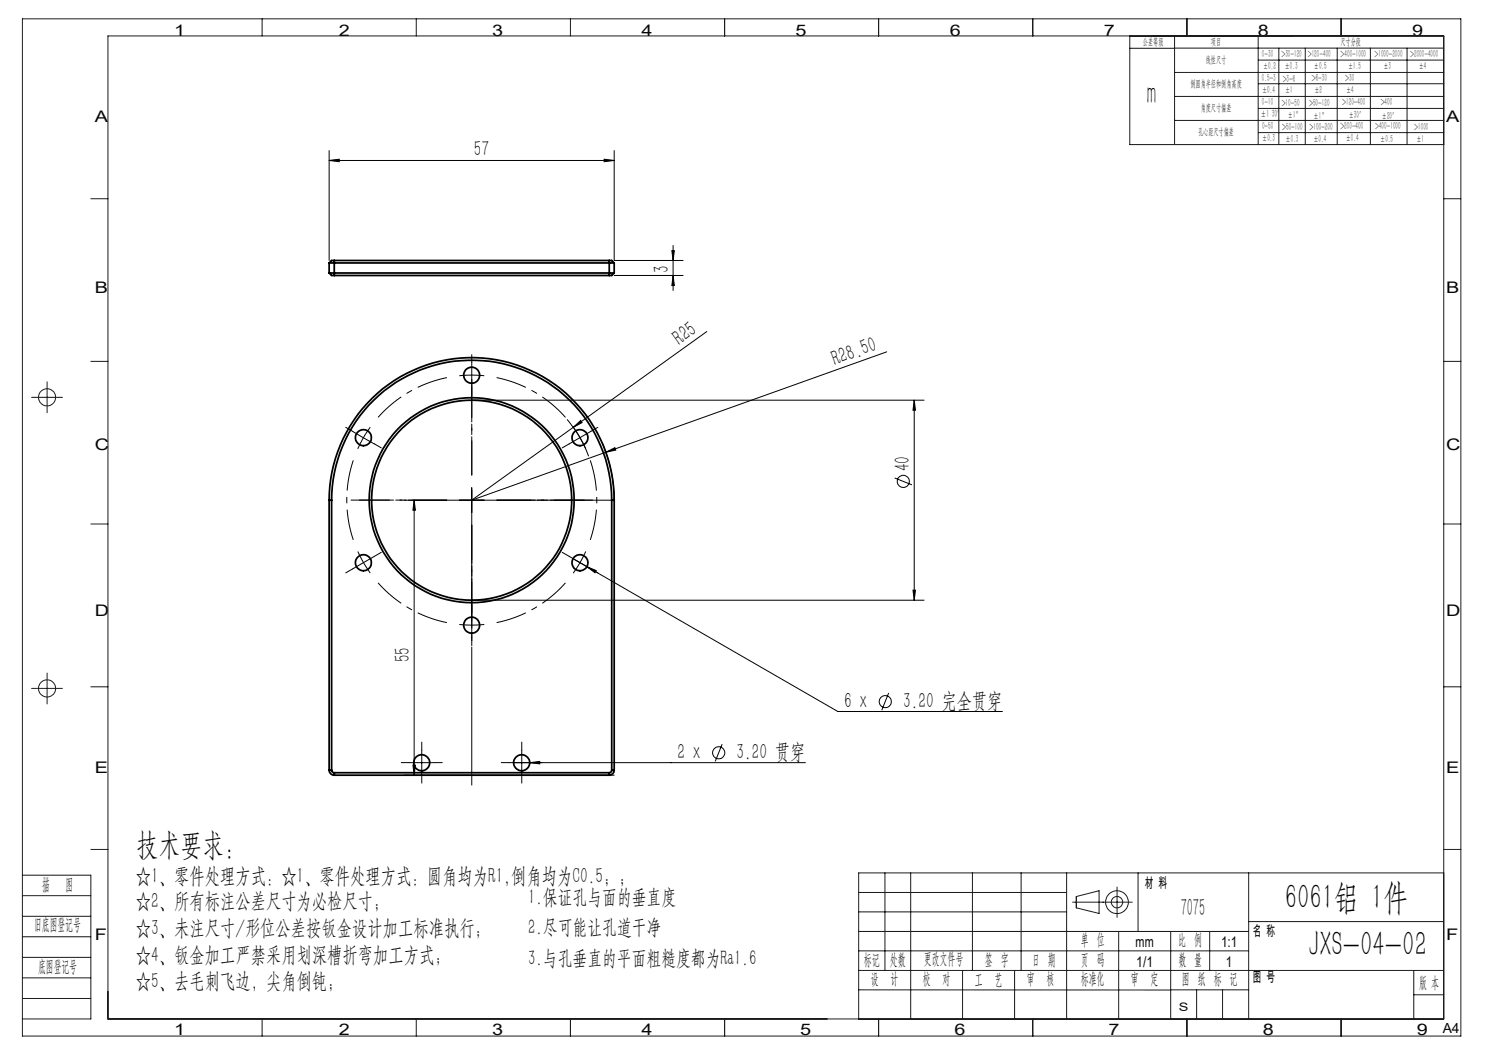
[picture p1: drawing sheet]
<svg xmlns="http://www.w3.org/2000/svg" width="297mm" height="210mm" viewBox="0 0 297 210" stroke-linecap="round" stroke-linejoin="round" font-family="sans-serif">
<g fill="none" stroke="#000" stroke-width=".2">
<path d="M65.8 32.1l2-.3v.5zM65.8 30.1v22M65.8 32.1h57M120.8 31.8l2 .3-2 .2zM122.8 30.1v22h13.8M122.8 55.1h13.8M134.4 50.1h.5l-.3 2zM134.6 55.1l.3 2h-.5zM134.6 49.1v9M141.4 66.3l-47.1 33.7 26.9-9.6M177.3 70.4l-56.1 20M70.5 86.3l2.2 1.3"/>
<path d="M72.7 87.6l-1.2 2.2M72.7 87.6l2.2 1.2M74 85.4l-1.3 2.2M94.3 80h90.5M94.3 97.5v5M113.4 83.9a24.7 24.7 0 0 1 4.3 7.4M114.7 85.5l1.4-1.4 .3 .4zM120.4 88.6a29 29 0 0 1 2.4 11.4h-42M121.2 90.4l1.8-.9 .2 .5zM178.9 95.6l3.5 1.4M182.8 80l.3 2h-.5zM182.8 80v40"/>
<path d="M82.8 100l.3 2.1h-.5zM82.8 100v55M114.6 111.8l53 30.5h32.9M117.4 113.3l1.8 .8-.2 .4zM182.6 118h.5l-.3 2zM94.3 120h90.5M177.7 138.6l-1.3 3.5M80.8 155h42M81.8 152.5h5.1M82.6 153h.5l-.3 2zM84.3 150v5M101.8 152.5h59.3"/>
<path d="M104.4 150v5M105.9 152.5l2.1-.2v.5zM144.4 148.8l-1.3 3.5"/>
<circle cx="180.7" cy="96.3" r="1.22"/>
<circle cx="143.7" cy="150.6" r="1.22"/>
<circle cx="177" cy="140.3" r="1.21"/>
</g>
<path d="M94.4 75l-2.5 .1M94.4 75l2.5 .1M116 87.5l-1.4-2.1M116 87.5l1.1 2.2M72.7 112.5l1.4 2.1M72.7 112.5l-1.1-2.2M116 112.5l1.1-2.2M116 112.5l-1.4 2.1M94.4 125l2.5-.1M94.4 125l-2.5-.1" fill="none" stroke="#000" stroke-width=".2" stroke-dasharray="30.5 1.3 1.3 1.3" stroke-linecap="butt"/>
<path d="M89.4 75.5a25 25 0 0 0-13.8 8M70.7 92.1a25 25 0 0 0 0 15.9M113.1 83.5a25 25 0 0 0-13.8-8M75.6 116.6a25 25 0 0 0 13.8 7.9M118.1 108a25 25 0 0 0 0-15.9M99.3 124.5a25 25 0 0 0 13.8-7.9" fill="none" stroke="#000" stroke-width=".2" stroke-dasharray="30.5 1.3 1.3 1.3" stroke-dashoffset="24.3" stroke-linecap="butt"/>
<g fill="none" stroke="#191924" stroke-width=".2">
<path d="M4.5 3.8h287.7v203.4h-287.7zM52.4 3.8v3.4M83.3 3.8v3.4M114.1 3.8v3.4M144.9 3.8v3.4M175.7 3.8v3.4M206.6 3.8v3.4M226 7.2v21.7h62.7M226 9.7h8.9M234.9 7.2v21.7M234.9 9.6h53.8M234.9 14.5h53.8"/>
<path d="M234.9 19.3h53.8M237.4 3.8v3.4M251.6 7.2v21.7M251.7 12h37M251.7 16.7h37M255.8 9.6v19.3M261.1 9.6v19.3M267.4 9.6v19.3M268.2 3.8v3.4M274.1 9.6v7.2M274.1 16.9v12M281.4 9.6v7.2"/>
<path d="M281.4 16.9v12M18.2 39.7h3.4M234.9 24.1h53.8M251.7 21.7h37M251.7 26.5h37M288.7 39.7h3.5M6.3 79.5h6.2M9.4 76.4v6.1M18.2 72.3h3.4M288.7 72.3h3.5M18.2 104.8h3.4M288.7 104.8h3.5"/>
<path d="M6.3 137.7h6.2M9.4 134.6v6.2M18.2 137.4h3.4M288.7 137.4h3.5M4.5 175h13.7v28.8h-13.7M4.5 179.1h13.7M18.2 169.9h3.4M171.7 178.5h41.6M177 174.6v19.5M182.1 174.6v29.2M194.5 174.6v19.5M204.2 174.6v19.5"/>
<path d="M213.3 174.6v29.2M215.3 179.3l4.5-1.2v4.6l-4.5-1.1zM223.4 177.4v6.1M227.6 174.6v11.7M249.7 174.6v29.2M288.7 174.6h-117v29.2h117M288.7 169.9h3.5M4.5 191.5h13.7M4.5 183.3h13.7M4.5 187.4h13.7M4.5 195.6h13.7M4.5 199.7h13.7"/>
<path d="M171.7 194.1h117M171.7 198h62.4M171.7 190.2h78M171.7 182.4h41.6M171.7 186.3h78M192.5 194.1v9.7M202.9 194.1v9.7M214.5 180.4h11.9M223.7 186.3v17.5M234.1 198h15.6M234.1 186.3v17.5M239.3 198v5.8"/>
<path d="M241.9 186.3v7.8M244.5 198v5.8M249.7 184.3h39M282.8 194.1v9.7M282.8 199h5.9M52.4 203.8v3.4M83.3 203.8v3.4M114.1 203.8v3.4M144.9 203.8v3.4M175.7 203.8v3.4M206.6 203.8v3.4M237.4 203.8v3.4"/>
<path d="M268.2 203.8v3.4M288.7 203.8h-267.1v-196.6h267.1v196.6"/>
<circle cx="9.4" cy="79.5" r="1.71"/>
<circle cx="9.4" cy="137.7" r="1.71"/>
<circle cx="223.4" cy="180.4" r="2.28"/>
<circle cx="223.4" cy="180.4" r="1.14"/>
</g>
<path d="M94.4 157v-59" fill="none" stroke="#000" stroke-width=".2" stroke-dasharray="30.5 1.3 1.3 1.3" stroke-dashoffset="2.9"/>
<g fill="none" stroke="#000" stroke-width=".2" stroke-dasharray="30.5 1.3 1.3 1.3">
<path d="M94.4 75v-2.5M94.4 75v2.5M94.4 72.5v-1.6M94.4 77.5v1.6M70.5 86.3l-1.3-.8M74.9 88.8l1.4 .8M113.8 88.8l-1.3 .8M116 87.5l2.2-1.2M116 87.5l-2.2 1.3M118.2 86.3l1.4-.8M70.5 113.8l-1.3 .8M72.7 112.5l-2.2 1.3"/>
<path d="M72.7 112.5l2.2-1.2M74.9 111.3l1.4-.8M94.4 100v-2.5M94.4 100h-2.5M94.4 100v2.5M94.4 100h2.5M113.8 111.3l-1.3-.8M116 112.5l2.2 1.3M116 112.5l-2.2-1.2M118.2 113.8l1.4 .8M94.4 125v2.5M94.4 125v-2.5"/>
<path d="M94.4 127.5v1.6M94.4 122.5v-1.6M81.9 152.5h-1.6M84.4 150v-1.6M84.4 155v1.6M86.9 152.5h1.6M101.9 152.5h-1.6M104.4 150v-1.6M104.4 155v1.6M106.9 152.5h1.6"/>
</g>
<path d="M94.4 95v-19.1M89.4 100h-19.2M94.4 105v19.2M99.4 100h19.1" fill="none" stroke="#000" stroke-width=".2" stroke-dasharray="30.5 1.3 1.3 1.3" stroke-dashoffset="22.8"/>
<path d="M94.4 95v-17.5M89.4 100h-17.5M94.4 105v17.5M99.4 100h17.5" fill="none" stroke="#000" stroke-width=".2" stroke-dasharray="30.5 1.3 1.3 1.3" stroke-dashoffset="23.6"/>
<g fill="#000">
<path d="M114.7 85.5l1.4-1.4 .3 .4zM121.2 90.4l1.8-.9 .2 .5z"/>
<path d="M120.8 31.8l2 .3-2 .2zM65.8 32.1l2-.3v.5z"/>
<path d="M134.6 55.1l.3 2h-.5zM134.4 50.1h.5l-.3 2z"/>
<path d="M182.8 80l.3 2h-.5zM182.6 118h.5l-.3 2zM82.8 100l.3 2.1h-.5zM82.6 153h.5l-.3 2z"/>
<path d="M117.4 113.3l1.6 1.2 .2-.4zM105.9 152.5l2.1 .3v-.5z"/>
</g>
<g fill="none" stroke="#000" stroke-width=".35">
<path d="M65.8 54.6h57M65.8 52.6h57M65.8 54.6l.5 .5h.6M65.8 52.6v2M66.9 52.1h-.6l-.5 .5M66.9 52.1v3M66.9 55.1h54.9M66.9 52.1h54.9M121.8 52.1h.5l.5 .5M121.8 52.1v3M122.8 54.6l-.5 .5h-.5M122.8 52.6v2"/>
<path d="M65.8 100a28.5 28.5 0 0 1 28.5-28.5 28.5 28.5 0 0 1 28.5 28.5M65.8 100v54M65.8 100h.5M66.3 100a28 28 0 0 1 28-27.9 28 28 0 0 1 28 27.9M66.3 100v54M122.3 100h.5M122.3 100v54M122.8 100v54M65.8 154a1.02 1.02 0 0 0 1.1 1M65.8 154h.5M66.3 154l.3 .5h.3M66.9 154.5v.5"/>
<path d="M66.9 154.5h54.9M66.9 155h54.9M121.8 154.5v.5M122.3 154l-.1 .4-.4 .1M122.3 154h.5M122.8 154a.96 .96 0 0 1-1 1"/>
<circle cx="94.3" cy="75.1" r="1.59"/>
<circle cx="72.7" cy="87.5" r="1.6"/>
<circle cx="116" cy="87.5" r="1.59"/>
<circle cx="72.7" cy="112.5" r="1.6"/>
<circle cx="94.3" cy="100" r="20.5"/>
<circle cx="94.3" cy="100" r="20"/>
<circle cx="116" cy="112.6" r="1.59"/>
<circle cx="94.3" cy="125" r="1.59"/>
<circle cx="84.3" cy="152.6" r="1.6"/>
<circle cx="104.3" cy="152.6" r="1.6"/>
</g>
<g font-size="7.1">
<text x="257" y="181.8">6061铝 1件</text>
<text x="261.7" y="191.1">JXS-04-02</text>
</g>
<text font-size="6.3" fill="#0a0605" x="229.4" y="20.8">m</text>
<text font-size="6.3" x="27.3" y="170.9">技术要求：</text>
<text font-size="5" fill="#0a0605" x="236.1" y="183.2">7075</text>
<g font-size="4.4">
<text x="94.8" y="31.2">57</text>
<text x="133.8" y="54.7" transform="rotate(-90 133.8 54.7)">3</text>
<text x="135.9" y="69.2" transform="rotate(-36 135.9 69.2)">R25</text>
<text x="167" y="73.2" transform="rotate(-20 167 73.2)">R28.50</text>
<text x="182" y="94.3" transform="rotate(-90 182 94.3)">40</text>
<text x="82" y="132.5" transform="rotate(-90 82 132.5)">55</text>
<text x="168.8" y="141.6">6 x</text>
<text x="180.6" y="141.6">3.20 完全贯穿</text>
<text x="135.5" y="151.8">2 x</text>
<text x="147.3" y="151.8">3.20 贯穿</text>
<text x="27.2" y="176.7">☆1、零件处理方式：☆1、零件处理方式：圆角均为R1,倒角均为C0.5；；</text>
</g>
<g font-size="4.4" fill="#0a0605">
<text x="27.2" y="181.7">☆2、所有标注公差尺寸为必检尺寸；</text>
<text x="27.2" y="187">☆3、未注尺寸/形位公差按钣金设计加工标准执行；</text>
<text x="27.2" y="192.3">☆4、钣金加工严禁采用划深槽折弯加工方式；</text>
<text x="27.2" y="197.7">☆5、去毛刺飞边，尖角倒钝；</text>
</g>
<g font-size="4.2">
<text x="105.6" y="180.8">1.保证孔与面的垂直度</text>
<text x="105.6" y="186.9">2.尽可能让孔道干净</text>
<text x="105.6" y="192.9">3.与孔垂直的平面粗糙度都为Ra1.6</text>
</g>
<g font-size="3.4" fill="#0a0605">
<text x="8.4" y="178">描</text>
<text x="13.1" y="178">图</text>
<text x="6.8" y="186">旧底图登记号</text>
<text x="7.6" y="194.4">底图登记号</text>
</g>
<g font-size="3.3" fill="#0a0605">
<text x="216.2" y="189">单 位</text>
<text x="235.7" y="189">比 例</text>
<text x="172.8" y="192.9">标记</text>
<text x="174.2" y="196.7">设</text>
<text x="178" y="192.9">处数</text>
<text x="178.1" y="196.7">计</text>
<text x="184.6" y="196.8">校</text>
<text x="184.8" y="192.9">更改文件号</text>
<text x="188.5" y="196.8">对</text>
<text x="195" y="196.9">工</text>
<text x="197" y="192.9">签 字</text>
<text x="198.9" y="196.9">艺</text>
<text x="205.4" y="196.8">审</text>
<text x="206.4" y="192.9">日 期</text>
<text x="209.3" y="196.8">核</text>
<text x="216.2" y="196.8">标准化</text>
<text x="216.2" y="193">页 码</text>
<text x="226.2" y="196.8">审</text>
<text x="230.1" y="196.8">定</text>
<text x="235.7" y="192.9">数 量</text>
<text x="236.4" y="196.8">图 纸 标 记</text>
<text x="283.8" y="197.5">版 本</text>
</g>
<g font-size="3.2" fill="#0a0605">
<text x="34.9" y="7.2">1</text>
<text x="67.8" y="7.2">2</text>
<text x="98.4" y="7.1">3</text>
<text x="128.3" y="7.2">4</text>
<text x="159.1" y="7.1">5</text>
<text x="190" y="7.1">6</text>
<text x="220.8" y="7.2">7</text>
<text x="251.6" y="7.1">8</text>
<text x="282.4" y="7.1">9</text>
<text x="19" y="24.3">A</text>
<text x="289.2" y="24.3">A</text>
<text x="19" y="58.6">B</text>
<text x="289.2" y="58.6">B</text>
<text x="19" y="90">C</text>
<text x="289.2" y="90">C</text>
<text x="19" y="123.1">D</text>
<text x="289.2" y="123.1">D</text>
<text x="19" y="154.6">E</text>
<text x="289.2" y="154.6">E</text>
<text x="19" y="187.9">F</text>
<text x="289.2" y="187.9">F</text>
<text x="34.9" y="207">1</text>
<text x="67.8" y="207">2</text>
<text x="98.4" y="207">3</text>
<text x="128.3" y="207">4</text>
<text x="160.1" y="207">5</text>
<text x="190.9" y="207">6</text>
<text x="221.7" y="207">7</text>
<text x="252.5" y="207">8</text>
<text x="283.4" y="207">9</text>
</g>
<g font-size="3" fill="#0a0605">
<text x="227.1" y="189.5">mm</text>
<text x="244.2" y="189.5">1:1</text>
<text x="227.3" y="193.3">1/1</text>
<text x="245.2" y="193.4">1</text>
</g>
<g font-size="2.8" fill="#0a0605">
<text x="229" y="177.6">材 料</text>
<text x="250.6" y="187.2">名 称</text>
<text x="250.6" y="196.4">图 号</text>
<text x="288.5" y="206.5">A4</text>
</g>
<text font-size="2.3" fill="#0a0605" x="235.8" y="202.1">S</text>
<text font-size="2.1" fill="#0a0605" x="252.2" y="23.4">±1 30′ ±1</text>
<g font-size="2" fill="#0a0605">
<text x="228.6" y="8.9">公差等级</text>
<text x="242.2" y="9">项目</text>
<text x="252.4" y="11.4">0-30</text>
<text x="256.3" y="11.3">&gt;30-120</text>
<text x="261.6" y="11.4">&gt;120-400</text>
<text x="268.1" y="8.9">尺寸分段</text>
<text x="268.1" y="11.4">&gt;400-1000</text>
<text x="274.9" y="11.4">&gt;1000-2000</text>
<text x="282" y="11.5">&gt;2000-4000</text>
<text x="238.1" y="17.4">倒圆角半径和倒角高度</text>
<text x="241.2" y="12.5">线性尺寸</text>
<text x="252.4" y="16.3">0.5-3</text>
<text x="252.6" y="13.9">±0.2</text>
<text x="256.5" y="16.4">&gt;3-6</text>
<text x="257" y="13.8">±0.3</text>
<text x="262.4" y="16.2">&gt;6-30</text>
<text x="262.8" y="13.9">±0.5</text>
<text x="269" y="16.2">&gt;30</text>
<text x="269.6" y="13.8">±1.5</text>
<text x="276.7" y="13.8">±3</text>
<text x="283.8" y="13.8">±4</text>
<text x="240.1" y="22.2">角度尺寸偏差</text>
<text x="252.4" y="21">0-10</text>
<text x="252.4" y="18.5">±0.4</text>
<text x="256.3" y="21.1">&gt;10-50</text>
<text x="257" y="18.6">±1</text>
<text x="261.8" y="21.1">&gt;50-120</text>
<text x="262.7" y="23.8">±1°</text>
<text x="262.9" y="18.7">±2</text>
<text x="268.4" y="21">&gt;120-400</text>
<text x="269.2" y="18.6">±4</text>
<text x="269.7" y="23.7">±30′</text>
<text x="276.1" y="21">&gt;400</text>
<text x="276.4" y="23.8">±20′</text>
<text x="239.6" y="27.1">孔心距尺寸偏差</text>
<text x="252.4" y="25.9">0-50</text>
<text x="252.4" y="28.2">±0.3</text>
<text x="256.4" y="26">&gt;50-100</text>
<text x="257.1" y="28.3">±0.3</text>
<text x="261.9" y="26">&gt;100-200</text>
<text x="262.7" y="28.4">±0.4</text>
<text x="268.1" y="25.9">&gt;200-400</text>
<text x="269.2" y="28.2">±0.4</text>
<text x="275" y="25.8">&gt;400-1000</text>
<text x="276.1" y="28.3">±0.5</text>
<text x="282.9" y="26">&gt;1000</text>
<text x="283.3" y="28.4">±1</text>
</g>
<text font-size="1.9" fill="#0a0605" x="259.1" y="23.7">°</text>
</svg>
